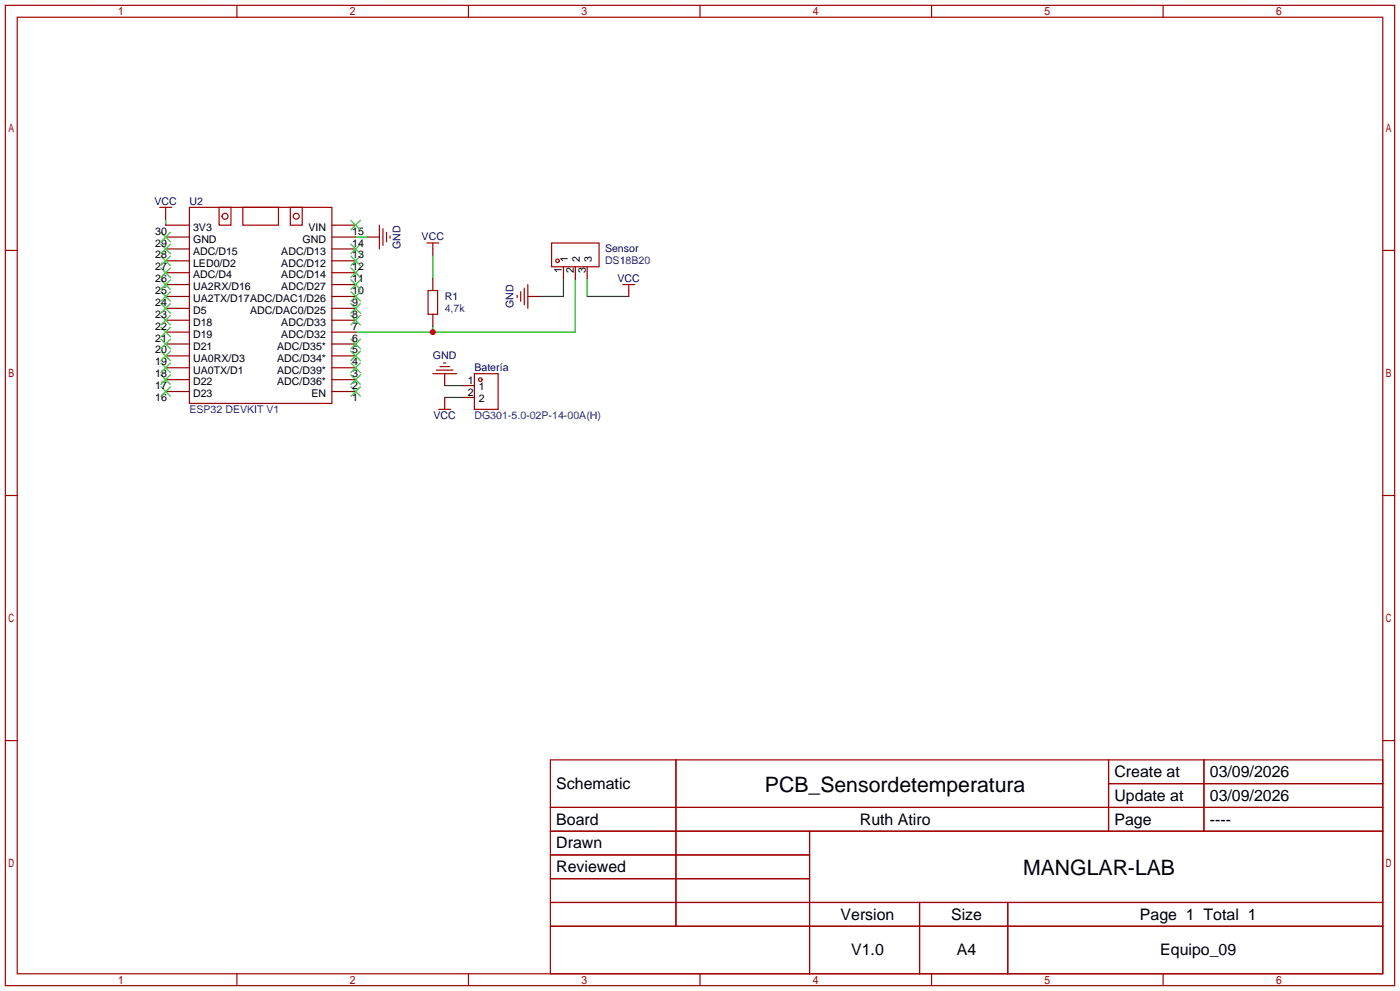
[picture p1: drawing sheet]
<svg xmlns="http://www.w3.org/2000/svg" width="299mm" height="212mm" viewBox="0 0 299 212" stroke-linecap="round" stroke-linejoin="round" font-family="sans-serif">
<g fill="none" stroke="#a10000" stroke-width=".25">
<path d="M1.1 1.1h297.2v209.6h-297.2zM3.7 3.7h292.1v204.5h-292.1zM50.7 1.1v2.6M100.2 1.1v2.6M149.7 1.1v2.6M199.3 1.1v2.6M248.8 1.1v2.6M1.1 53.5h2.6M295.8 53.5h2.5M1.1 105.9h2.6M295.8 105.9h2.5M1.1 158.3h2.6"/>
<path d="M295.8 158.3h2.5M117.7 162.4h178.1v45.8h-178.1zM117.7 172.6h178.1M117.7 177.7h178.1M144.6 162.4v35.6M173.2 177.7v30.5M237.1 162.4v15.3M237.1 167.5h58.7M257.5 162.4v15.3M117.7 182.8h55.5M117.7 192.9h178.1M117.7 187.8h55.5"/>
<path d="M117.7 198h178.1M196.7 192.9v15.3M215.6 192.9v15.3M50.7 208.2v2.5M100.2 208.2v2.5M149.7 208.2v2.5M199.3 208.2v2.5M248.8 208.2v2.5"/>
</g>
<path d="M120.5 59.6v3.8h-5.1M123.1 59.6v11.4h-47M92.6 69.7v1.3" fill="none" stroke="#008700" stroke-width=".25"/>
<circle cx="92.6" cy="71" r=".63" fill="#c00"/>
<path d="M35.4 46.9v1.2M76.1 50.7h2.5M92.6 54.5v5.1M125.6 59.6v3.8h8.9M95.1 85h3.8M95.1 82.4h3.8" fill="none" stroke="#008700" stroke-width=".25"/>
<g fill="none" stroke="#870000" stroke-width=".25">
<path d="M35.4 58.3h5.1M35.4 55.8h5.1M35.4 53.2h5.1M35.4 50.7h5.1M35.4 48.1h5.1M35.4 45.6v1.3M71 58.3h5.1M71 55.8h5.1M71 53.2h5.1M71 50.7h5.1M71 48.1h5.1M78.6 50.7h2.6"/>
<path d="M92.6 53.2v1.3M92.6 59.6v2.5M120.5 57v2.6M123.1 57v2.6M125.6 57v2.6M35.4 60.8h5.1M35.4 78.6h5.1M35.4 76.1h5.1M35.4 73.5h5.1M35.4 71h5.1M35.4 68.5h5.1M35.4 65.9h5.1"/>
<path d="M35.4 63.4h5.1M71 60.8h5.1M71 78.6h5.1M71 76.1h5.1M71 73.5h5.1M71 71h5.1M71 68.5h5.1M71 65.9h5.1M71 63.4h5.1M92.6 67.2v2.5M95.1 79.9v2.5M112.9 63.4h2.5"/>
<path d="M134.5 62.1v1.3M35.4 83.7h5.1M35.4 81.2h5.1M71 83.7h5.1M71 81.2h5.1M95.1 85v1.2M98.9 82.4h2.6M98.9 85h2.6"/>
</g>
<g fill="none" stroke="#3c3" stroke-width=".25">
<path d="M34.4 59.8l2 2M34.4 57.3l2 2M34.4 54.7l2 2.1M34.4 52.2l2 2M34.4 49.7l2 2M36.4 59.8l-2 2M36.4 57.3l-2 2M36.4 54.7l-2 2.1M36.4 52.2l-2 2M36.4 49.7l-2 2M75.1 59.8l2 2M75.1 57.3l2 2"/>
<path d="M75.1 54.7l2 2.1M75.1 52.2l2 2M75.1 47.1l2 2M77.1 59.8l-2 2M77.1 57.3l-2 2M77.1 54.7l-2 2.1M77.1 52.2l-2 2M77.1 47.1l-2 2M34.4 77.6l2 2M34.4 75.1l2 2M34.4 72.5l2 2M34.4 70l2 2"/>
<path d="M34.4 67.4l2 2.1M34.4 64.9l2 2M34.4 62.4l2 2M36.4 77.6l-2 2M36.4 75.1l-2 2M36.4 72.5l-2 2M36.4 70l-2 2M36.4 67.4l-2 2.1M36.4 64.9l-2 2M36.4 62.4l-2 2M75.1 77.6l2 2M75.1 75.1l2 2"/>
<path d="M75.1 72.5l2 2M75.1 67.4l2 2.1M75.1 64.9l2 2M75.1 62.4l2 2M77.1 77.6l-2 2M77.1 75.1l-2 2M77.1 72.5l-2 2M77.1 67.4l-2 2.1M77.1 64.9l-2 2M77.1 62.4l-2 2M34.4 82.7l2 2M34.4 80.1l2 2.1"/>
<path d="M36.4 82.7l-2 2M36.4 80.1l-2 2.1M75.1 82.7l2 2M75.1 80.1l2 2.1M77.1 82.7l-2 2M77.1 80.1l-2 2.1"/>
</g>
<g fill="none" stroke="#a10000" stroke-width=".25">
<path d="M34.2 44.3h2.5M35.4 44.3v1.3M40.5 44.3h30.5v41.9h-30.5zM46.9 44.3h2.5v3.8h-2.5zM51.9 44.3h7.7v3.8h-7.7zM62.1 44.3h2.5v3.8h-2.5zM81.2 48.1v5.1M81.9 48.9v3.6M82.7 49.7v2M83.4 50.4v.5M91.3 51.9h2.6M92.6 51.9v1.3"/>
<path d="M118 51.9h10.1v5.1h-10.1zM91.6 62.1h2v5.1h-2zM92.6 79.9h5.1M93.3 79.1h3.6M94.1 78.4h2M94.9 77.6h.5M101.5 79.9h5.1v7.6h-5.1zM110.6 63.1v.5M111.4 62.4v2M112.1 61.6v3.6M112.9 60.8v5.1M133.2 60.8h2.6"/>
<path d="M134.5 60.8v1.3M93.9 87.5h2.5M95.1 86.2v1.3"/>
<circle cx="48.1" cy="46.2" r=".63"/>
<circle cx="63.4" cy="46.2" r=".63"/>
<circle cx="119.3" cy="55.8" r=".38"/>
<circle cx="102.7" cy="81.2" r=".38"/>
</g>
<g font-size="4.5">
<text x="163.6" y="169.2">PCB_Sensordetemperatura</text>
<text x="218.9" y="187">MANGLAR-LAB</text>
</g>
<g font-size="3.4">
<text x="238.4" y="166.1">Create at</text>
<text x="258.8" y="166.1">03/09/2026</text>
<text x="119" y="168.7">Schematic</text>
<text x="238.4" y="171.2">Update at</text>
<text x="258.8" y="171.2">03/09/2026</text>
<text x="119" y="176.3">Board</text>
<text x="183.9" y="176.3">Ruth Atiro</text>
<text x="238.4" y="176.3">Page</text>
<text x="258.8" y="176.3">----</text>
<text x="119" y="181.4">Drawn</text>
<text x="119" y="186.5">Reviewed</text>
<text x="179.8" y="196.6">Version</text>
<text x="203.5" y="196.6">Size</text>
<text x="243.8" y="196.6">Page 1 Total 1</text>
<text x="182.1" y="204.2">V1.0</text>
<text x="204.7" y="204.2">A4</text>
<text x="248.2" y="204.2">Equipo_09</text>
</g>
<g font-size="2.3" fill="#000080">
<text x="33" y="43.8">VCC</text>
<text x="40.5" y="43.8">U2</text>
<text x="85.7" y="53.2" transform="rotate(-90 85.7 53.2)">GND</text>
<text x="90.2" y="51.4">VCC</text>
<text x="129.4" y="53.9">Sensor</text>
<text x="95.1" y="64.1">R1</text>
<text x="109.8" y="65.9" transform="rotate(-90 109.8 65.9)">GND</text>
<text x="132.1" y="60.3">VCC</text>
<text x="92.6" y="76.8">GND</text>
<text x="101.5" y="79.3">Batería</text>
<text x="92.7" y="89.5">VCC</text>
</g>
<g font-size="2.3">
<text x="33.2" y="52.7">29</text>
<text x="33.2" y="50.2">30</text>
<text x="41.3" y="51.9">GND</text>
<text x="41.3" y="49.4">3V3</text>
<text x="64.7" y="51.9">GND</text>
<text x="66" y="49.4">VIN</text>
<text x="75.3" y="52.7">14</text>
<text x="75.3" y="50.2">15</text>
<text x="33.2" y="57.8">27</text>
<text x="33.2" y="55.2">28</text>
<text x="41.3" y="59.5">ADC/D4</text>
<text x="41.3" y="57">LED0/D2</text>
<text x="41.3" y="54.4">ADC/D15</text>
<text x="60.2" y="59.5">ADC/D14</text>
<text x="60.2" y="57">ADC/D12</text>
<text x="60.2" y="54.4">ADC/D13</text>
<text x="75.3" y="57.8">12</text>
<text x="75.3" y="55.2">13</text>
<text x="120.2" y="58.4" transform="rotate(-90 120.2 58.4)">1</text>
<text x="121.5" y="56.1" transform="rotate(-90 121.5 56.1)">1</text>
<text x="122.8" y="58.4" transform="rotate(-90 122.8 58.4)">2</text>
<text x="124" y="56.1" transform="rotate(-90 124 56.1)">2</text>
<text x="125.3" y="58.4" transform="rotate(-90 125.3 58.4)">3</text>
<text x="126.6" y="56.1" transform="rotate(-90 126.6 56.1)">3</text>
<text x="33.2" y="65.4">24</text>
<text x="33.2" y="62.9">25</text>
<text x="33.2" y="60.3">26</text>
<text x="41.3" y="64.6">UA2TX/D17ADC/DAC1/D26</text>
<text x="41.3" y="62.1">UA2RX/D16</text>
<text x="60.2" y="62.1">ADC/D27</text>
<text x="75.3" y="62.9">10</text>
<text x="75.3" y="60.3">11</text>
<text x="75.3" y="65.4">9</text>
<text x="33.2" y="70.5">22</text>
<text x="33.2" y="67.9">23</text>
<text x="41.3" y="69.7">D18</text>
<text x="41.3" y="67.1">D5</text>
<text x="53.5" y="67.1">ADC/DAC0/D25</text>
<text x="60.2" y="69.7">ADC/D33</text>
<text x="75.3" y="70.5">7</text>
<text x="75.3" y="67.9">8</text>
<text x="33.2" y="75.6">20</text>
<text x="33.2" y="73">21</text>
<text x="41.3" y="77.3">UA0RX/D3</text>
<text x="41.3" y="74.8">D21</text>
<text x="41.3" y="72.2">D19</text>
<text x="59.3" y="77.3">ADC/D34*</text>
<text x="59.3" y="74.8">ADC/D35*</text>
<text x="60.2" y="72.2">ADC/D32</text>
<text x="75.3" y="75.6">5</text>
<text x="75.3" y="73">6</text>
<text x="33.2" y="83.2">17</text>
<text x="33.2" y="80.6">18</text>
<text x="33.2" y="78.1">19</text>
<text x="41.3" y="82.4">D22</text>
<text x="41.3" y="79.8">UA0TX/D1</text>
<text x="59.3" y="82.4">ADC/D36*</text>
<text x="59.3" y="79.8">ADC/D39*</text>
<text x="75.3" y="83.2">2</text>
<text x="75.3" y="80.6">3</text>
<text x="75.3" y="78.1">4</text>
<text x="100.1" y="82.1">1</text>
<text x="102.4" y="83.4">1</text>
<text x="33.2" y="85.7">16</text>
<text x="41.3" y="84.9">D23</text>
<text x="66.6" y="84.9">EN</text>
<text x="75.3" y="85.7">1</text>
<text x="100.1" y="84.7">2</text>
<text x="102.4" y="85.9">2</text>
</g>
<g font-size="2.3" fill="#00f">
<text x="129.4" y="56.5">DS18B20</text>
<text x="95.1" y="66.6">4,7k</text>
<text x="40.5" y="88.2">ESP32 DEVKIT V1</text>
<text x="101.5" y="89.5">DG301-5.0-02P-14-00A(H)</text>
</g>
</svg>
